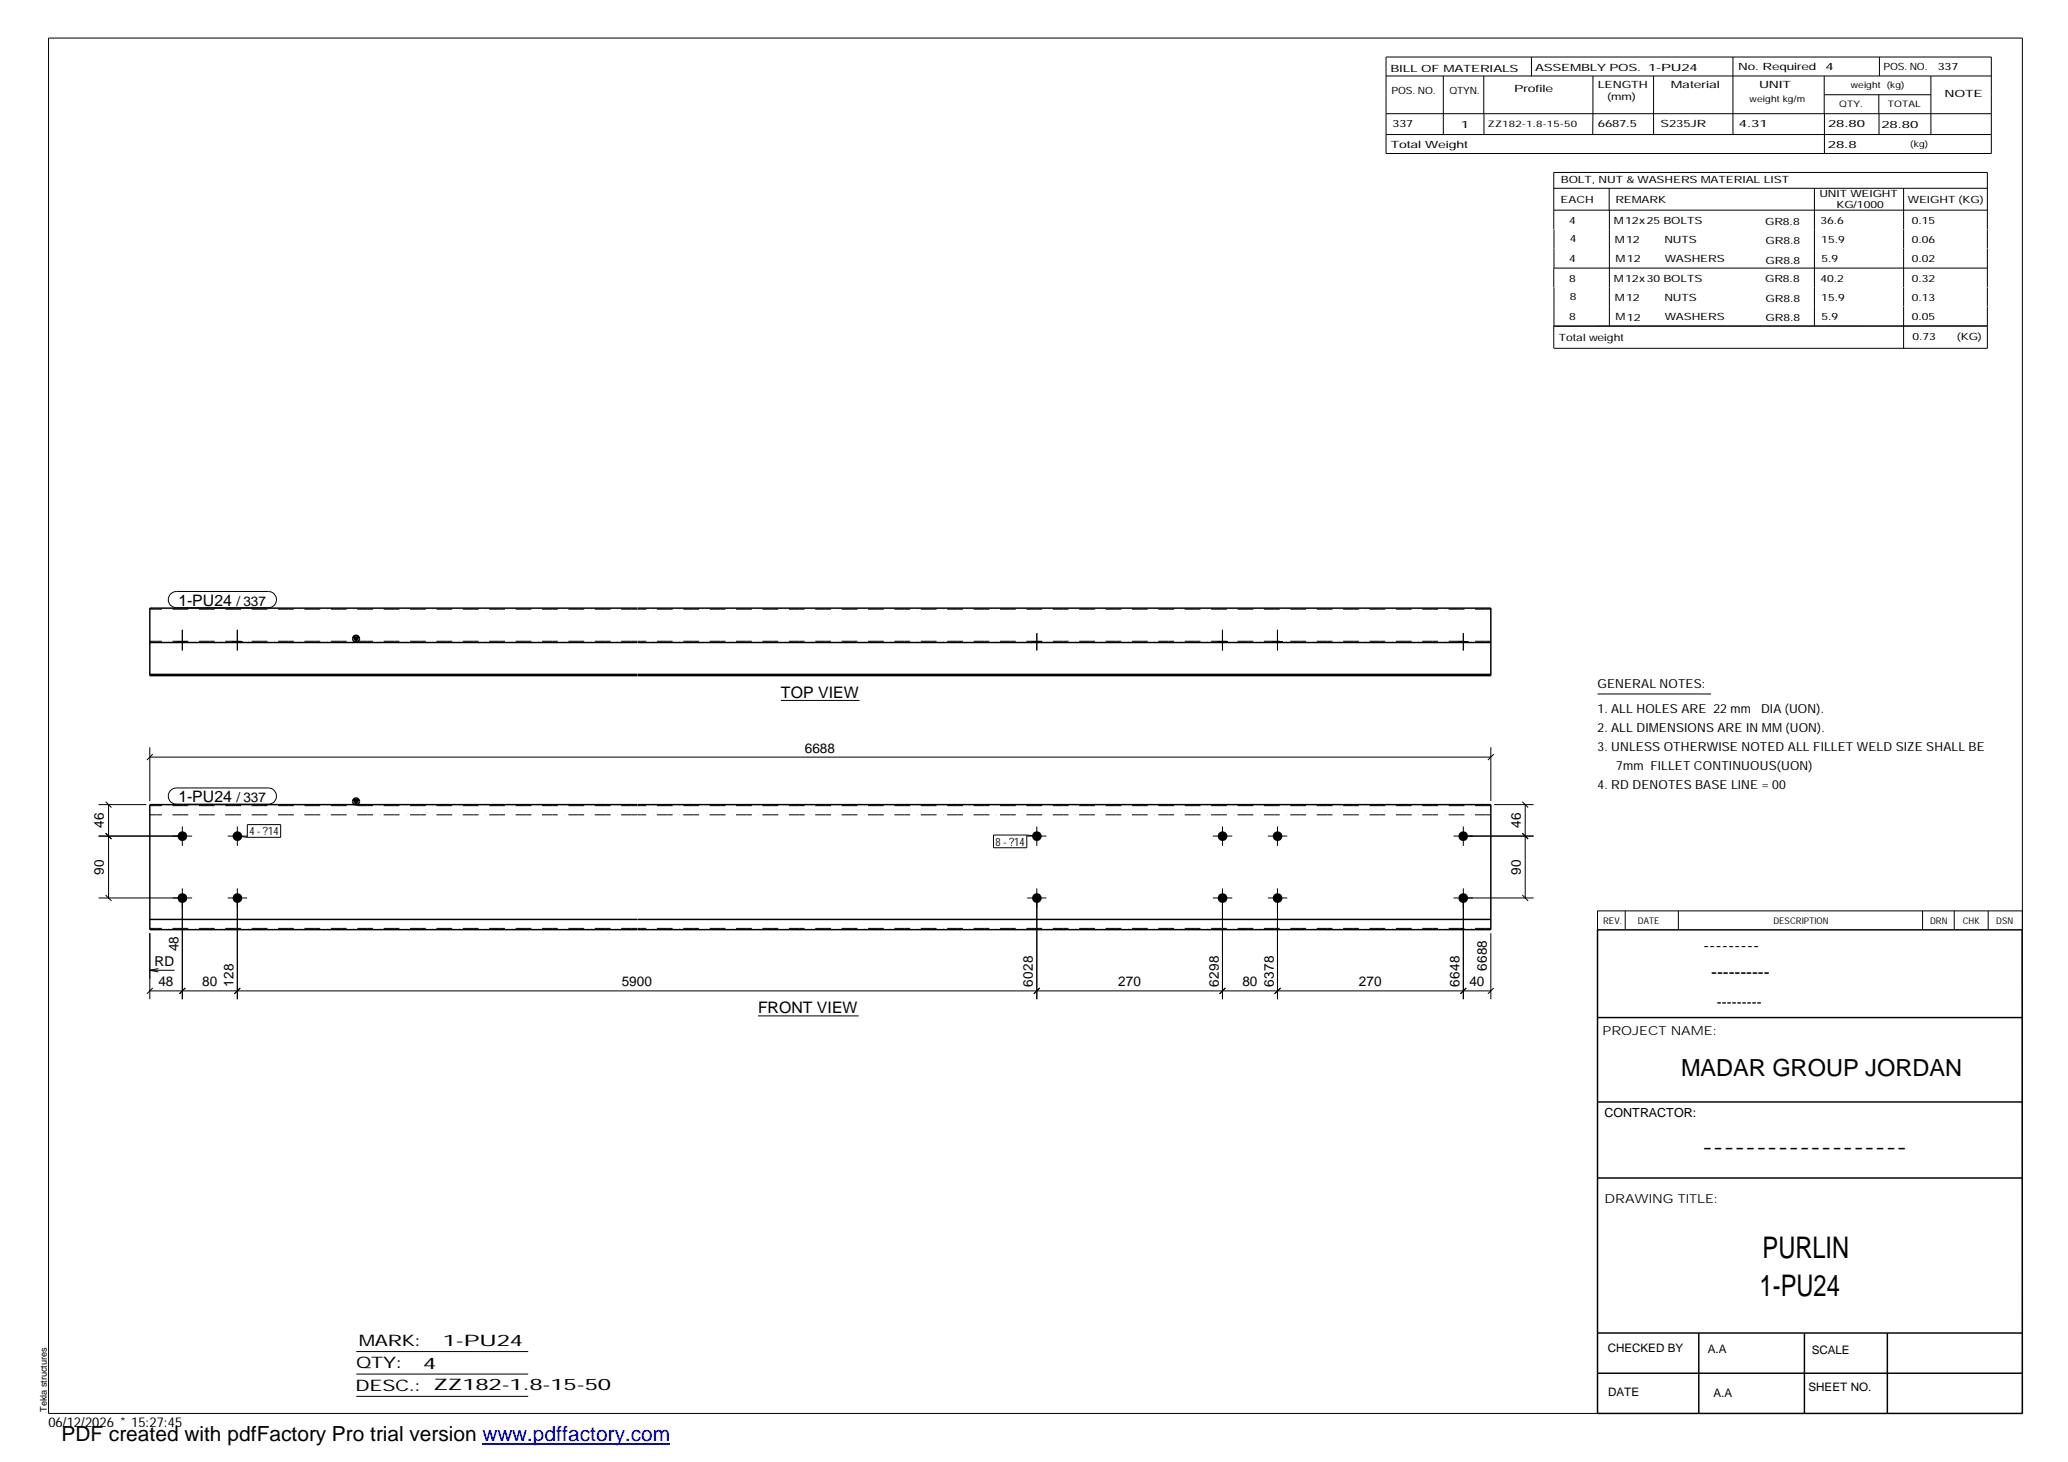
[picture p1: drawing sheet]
<svg xmlns="http://www.w3.org/2000/svg" width="420mm" height="297mm" viewBox="0 0 420 297" stroke-linecap="round" stroke-linejoin="round" font-family="sans-serif">
<g fill="#000">
<path d="M71.8 129.4h1.1l-.6 1zM71.8 162.5h1.1l-.6 1z"/>
<path d="M36.1 130.3h1.9v.2h-1.9z" fill-rule="evenodd"/>
<path d="M36.1 130.3h1.9v.2h-1.9z" fill-rule="evenodd"/>
<path d="M47.2 130.3h2v.2h-2z" fill-rule="evenodd"/>
<path d="M47.2 130.3h2v.2h-2z" fill-rule="evenodd"/>
<path d="M209.7 130.3h1.9v.2h-1.9z" fill-rule="evenodd"/>
<path d="M209.7 130.3h1.9v.2h-1.9z" fill-rule="evenodd"/>
<path d="M247.4 130.3h2v.2h-2z" fill-rule="evenodd"/>
<path d="M247.4 130.3h2v.2h-2z" fill-rule="evenodd"/>
<path d="M258.6 130.3h2v.2h-2z" fill-rule="evenodd"/>
<path d="M258.6 130.3h2v.2h-2z" fill-rule="evenodd"/>
<path d="M296.3 130.3h2v.2h-2z" fill-rule="evenodd"/>
<path d="M296.3 130.3h2v.2h-2z" fill-rule="evenodd"/>
<circle cx="37.1" cy="169.9" r=".98"/>
<circle cx="48.2" cy="169.9" r=".98"/>
<circle cx="210.7" cy="169.9" r=".98"/>
<circle cx="248.4" cy="169.9" r=".98"/>
<circle cx="259.6" cy="169.9" r=".98"/>
<circle cx="297.3" cy="169.9" r=".98"/>
<circle cx="37.1" cy="182.5" r=".99"/>
<circle cx="48.2" cy="182.5" r=".98"/>
<circle cx="210.7" cy="182.5" r=".99"/>
<circle cx="248.4" cy="182.5" r=".98"/>
<circle cx="259.6" cy="182.5" r=".98"/>
<circle cx="297.3" cy="182.5" r=".98"/>
</g>
<g fill="none" stroke="#000" stroke-width=".2">
<path d="M9.9 7.7h401v279.5h-401zM281.6 11.6h123v19.6h-123zM281.6 15.4h123M293.2 15.4v11.9M301.5 15.4v7.7M311.1 11.6v3.9M323.6 15.4v11.9M336 15.4v11.9M352.1 11.6v15.7M370.6 15.4v7.7M370.7 19.2h21.6M381.7 19.2v3.9"/>
<path d="M381.8 11.6v3.8M392.3 15.4v11.9M281.6 23.1h123M281.6 27.3h123M301.5 23.1v4.2M315.7 38.3h88.1M326.9 38.3v4.4M368.6 38.3v27.9M370.7 23.1v8.1M381.8 23.1v4.2M386.8 38.3v8.3M315.7 42.7h88.1"/>
<path d="M315.7 46.6v-11.6h88.1v11.6M315.7 54.5v3.9M315.7 54.5h88.1M315.7 46.6v7.9M315.7 58.4v7.8M327 42.7v23.5M386.8 46.6v3.9M386.8 50.6v7.7M386.8 58.4v3.9M403.8 46.6v3.9M403.8 50.6v7.7M403.8 58.4v3.9"/>
<path d="M386.8 62.3v8.5M403.8 62.3v8.5h-88.1M403.8 66.2h-88.1v4.5M34.7 120.7l.5-.4 .6-.1h18.7a1.65 1.65 0 0 1 1.7 1.6 1.65 1.65 0 0 1-1.7 1.7h-18.7a1.63 1.63 0 0 1-1.5-1 1.63 1.63 0 0 1 .4-1.8zM36.1 130.3v.2M37 128v4.2M38 130.3v.2M47.2 130.3v.2M48.2 128v4.2M49.2 130.3v.2M209.7 130.3v.2M210.7 128.6v3.6"/>
<path d="M211.6 130.3v.2M247.4 130.3v.2M248.4 128v4.2M249.4 130.3v.2M258.6 130.3v.2M259.5 128v4.2M260.6 130.3v.2M296.3 130.3v.2M297.3 128.6v3.6M298.3 130.3v.2M30.4 153.8h272.5M30.4 151.8v11"/>
<path d="M31 153.2l-1.2 1.2M158.7 142.3h15.9M302.9 151.8v11M303.5 153.2l-1.2 1.2M324.6 141h23M20 169.9h19M20 163.5h9.7M21.5 169.3l1.1 1.2M21.5 162.9l1.1 1.2M22.1 163.5v18.9M34.7 160.6l.5-.4 .6-.1h18.7a1.65 1.65 0 0 1 1.7 1.6 1.65 1.65 0 0 1-1.7 1.7h-18.7a1.63 1.63 0 0 1-1.5-1 1.63 1.63 0 0 1 .4-1.8zM37 167.9v4"/>
<path d="M46.3 169.9h3.9M48.2 167.9v4M48.2 169.9l2 .2M50.2 167.5h6.8v2.6h-6.8zM201.8 169.7h6.8v2.5h-6.8zM208.6 169.7l2.1 .2M208.7 169.9h3.9M210.7 167.9v4M246.4 169.9h4M248.4 167.9v4M257.6 169.9h3.9M259.5 167.9v4"/>
<path d="M295.3 169.9h16.3M297.3 167.9v4M303.6 163.5h8M309.3 169.3l1.2 1.2M309.3 162.9l1.2 1.2M309.9 163.5v18.9M20 182.4h19M21.5 181.8l1.1 1.2M30.4 189.6v13.4M30.4 197.1l1.8 .4M30.4 197.1h5.1M32.2 196.8l-1.8 .3"/>
<path d="M37 180.5v22.5M46.3 182.4h3.9M48.2 180.5v22.5M208.7 182.4h3.9M210.7 180.5v22.5M246.4 182.4h4M248.4 180.5v22.5M257.6 182.4h3.9M259.5 180.5v22.5M295.3 182.4h16.3M297.3 180.5v22.5M302.9 189.6v13.4"/>
<path d="M309.3 181.8l1.2 1.2M330.2 185.1v3.8M341 185.1v3.8M390.6 185.1v3.8M397 185.1v3.8M403.9 185.1v3.8M410.9 185.1h-86.3v3.8M30.4 201.3h272.5M31 200.7l-1.2 1.2M37.6 200.7l-1.2 1.2M48.8 200.7l-1.2 1.2M154 206.4h20.5"/>
<path d="M211.2 200.7l-1.1 1.2M249 200.7l-1.2 1.2M260.2 200.7l-1.2 1.2M297.9 200.7l-1.2 1.2M303.5 200.7l-1.2 1.2M72.4 274.6h34.9M72.4 279.2h34.9M72.4 283.7h34.9"/>
</g>
<g fill="none" stroke="#000" stroke-width=".3">
<path d="M30.4 137h99M30.4 130.5h99M71.8 129.4h1.1l-.6 1zM129.4 123.6h-99v13.7h99M129.5 123.6h173.4v13.7h-173.4M129.5 137h173.4M129.5 130.5h173.4M71.8 162.5h1.1l-.6 1zM129.4 163.5h-99v25.4h99M129.5 163.5h173.4v25.4h-173.4M30.4 186.8h99M129.5 186.8h173.4"/>
<path d="M324.6 188.9h86.3v98.3h-86.3zM324.6 206.7h86.3M324.6 239.3h86.3M324.6 223.9h86.3M324.6 270.8h86.3M324.6 279h86.3M345.1 270.8v16.4M366.6 270.8v16.4M383.5 270.8v16.4"/>
<circle cx="72.3" cy="129.8" r=".7"/>
<circle cx="72.3" cy="162.8" r=".7"/>
</g>
<path d="M129.4 123.8h-99M129.4 130.3h-99M302.9 123.8h-173.4M302.9 130.3h-173.4M129.4 165.6h-99M129.4 163.7h-99M302.9 165.6h-173.4M302.9 163.7h-173.4M129.4 188.6h-99M302.9 188.6h-173.4" fill="none" stroke="#000" stroke-width=".2" stroke-dasharray="1.1 0 2.1 .7 0 1.4" stroke-linecap="butt"/>
<path d="M98 293.3h38.2" fill="none" stroke="#00f" stroke-width=".3"/>
<g font-size="6.1">
<text x="358.1" y="255.5">PURLIN</text>
<text x="357.5" y="263.3">1-PU24</text>
</g>
<text font-size="4.8" x="341.5" y="218.6">MADAR GROUP JORDAN</text>
<text font-size="4.2" x="12.5" y="292.7">PDF created with pdfFactory Pro trial version www.pdffactory.com</text>
<g font-size="3.6">
<text x="346.1" y="193.2">---------</text>
<text x="347.7" y="198.6">----------</text>
<text x="345.8" y="234.2">-------------------</text>
</g>
<g font-size="3.2">
<text x="36.2" y="123">1-PU24</text>
<text x="158.7" y="141.8">TOP VIEW</text>
<text x="36.2" y="163">1-PU24</text>
<text x="154" y="205.9">FRONT VIEW</text>
<text x="72.9" y="273.5">MARK:</text>
<text x="90" y="273.5">1-PU24</text>
<text x="72.4" y="278">QTY:</text>
<text x="86" y="278.1">4</text>
<text x="72.2" y="282.6">DESC.:</text>
<text x="88.1" y="282.4">ZZ182-1.8-15-50</text>
</g>
<text font-size="3" x="348.8" y="204.5">---------</text>
<g font-size="2.8">
<text x="48" y="123">/ 337</text>
<text x="163.5" y="152.9">6688</text>
<text x="48" y="163">/ 337</text>
<text x="21.1" y="168.2" transform="rotate(-90 21.1 168.2)">46</text>
<text x="309" y="168.2" transform="rotate(-90 309 168.2)">46</text>
<text x="21.1" y="177.7" transform="rotate(-90 21.1 177.7)">90</text>
<text x="309" y="177.7" transform="rotate(-90 309 177.7)">90</text>
<text x="31.4" y="196.3">RD</text>
<text x="36.3" y="193.3" transform="rotate(-90 36.3 193.3)">48</text>
<text x="302.1" y="197.3" transform="rotate(-90 302.1 197.3)">6688</text>
<text x="32.2" y="200.4">48</text>
<text x="41.1" y="200.4">80</text>
<text x="47.5" y="200.4" transform="rotate(-90 47.5 200.4)">128</text>
<text x="126.3" y="200.4">5900</text>
<text x="209.8" y="200.4" transform="rotate(-90 209.8 200.4)">6028</text>
<text x="227.2" y="200.4">270</text>
<text x="247.6" y="200.4" transform="rotate(-90 247.6 200.4)">6298</text>
<text x="252.4" y="200.4">80</text>
<text x="258.8" y="200.4" transform="rotate(-90 258.8 200.4)">6378</text>
<text x="276.1" y="200.4">270</text>
<text x="296.5" y="200.4" transform="rotate(-90 296.5 200.4)">6648</text>
<text x="298.5" y="200.4">40</text>
<text x="9.8" y="290">06/12/2026 * 15:27:45</text>
</g>
<g font-size="2.5">
<text x="324.6" y="139.9">GENERAL NOTES:</text>
<text x="324.6" y="148.7">2. ALL DIMENSIONS ARE IN MM (UON).</text>
<text x="324.6" y="144.9">1. ALL HOLES ARE 22 mm</text>
<text x="357.8" y="144.9">DIA (UON).</text>
<text x="324.6" y="152.5">3. UNLESS OTHERWISE NOTED ALL FILLET WELD SIZE SHALL BE</text>
<text x="324.6" y="160.2">4. RD DENOTES BASE LINE = 00</text>
<text x="328.4" y="156.4">7mm FILLET CONTINUOUS(UON)</text>
<text x="325.6" y="210.3">PROJECT NAME:</text>
<text x="326" y="226.9">CONTRACTOR:</text>
<text x="326" y="244.4">DRAWING TITLE:</text>
</g>
<g font-size="2.4">
<text x="326.7" y="274.7">CHECKED BY</text>
<text x="347" y="275">A.A</text>
<text x="368.1" y="275.1">SCALE</text>
<text x="326.7" y="283.6">DATE</text>
<text x="348.1" y="283.9">A.A</text>
<text x="367.5" y="282.6">SHEET NO.</text>
</g>
<g font-size="2.3">
<text x="50.7" y="169.7">4 - ?14</text>
<text x="202.3" y="171.8">8 - ?14</text>
</g>
<g font-size="2">
<text x="282.5" y="14.6">BILL OF MATERIALS</text>
<text x="311.9" y="14.4">ASSEMBLY POS.</text>
<text x="324.6" y="17.9">LENGTH</text>
<text x="334.9" y="14.4">1-PU24</text>
<text x="339.5" y="17.9">Material</text>
<text x="353.1" y="14.2">No. Required</text>
<text x="357.4" y="17.9">UNIT</text>
<text x="370.9" y="14.2">4</text>
<text x="382.7" y="14.2">POS. NO.</text>
<text x="393.7" y="14.3">337</text>
<text x="282.7" y="19.1">POS. NO.</text>
<text x="294.5" y="19">QTYN.</text>
<text x="307.6" y="18.7">Profile</text>
<text x="326.5" y="20.4">(mm)</text>
<text x="395.1" y="19.6">NOTE</text>
<text x="282.9" y="25.8">337</text>
<text x="296.8" y="26">1</text>
<text x="324.7" y="25.9">6687.5</text>
<text x="337.4" y="25.9">S235JR</text>
<text x="353.3" y="25.9">4.31</text>
<text x="371.4" y="25.9">28.80</text>
<text x="382.3" y="25.9">28.80</text>
<text x="282.6" y="30.1">Total Weight</text>
<text x="371.4" y="30">28.8</text>
<text x="317.1" y="41.3">EACH</text>
<text x="317.1" y="37.2">BOLT, NUT &amp; WASHERS MATERIAL LIST</text>
<text x="328.2" y="41.3">REMARK</text>
<text x="369.7" y="40.1">UNIT WEIGHT</text>
<text x="387.6" y="41.2">WEIGHT (KG)</text>
<text x="318.8" y="45.4">4</text>
<text x="327.9" y="45.6">M12x25 BOLTS</text>
<text x="358.6" y="45.6">GR8.8</text>
<text x="369.9" y="45.5">36.6</text>
<text x="373.1" y="42.2">KG/1000</text>
<text x="388.4" y="45.5">0.15</text>
<text x="318.8" y="53.3">4</text>
<text x="318.9" y="49.2">4</text>
<text x="328.1" y="49.3">M12</text>
<text x="328.3" y="53.3">M12</text>
<text x="338.2" y="49.4">NUTS</text>
<text x="338.2" y="53.3">WASHERS</text>
<text x="358.7" y="49.6">GR8.8</text>
<text x="358.7" y="53.5">GR8.8</text>
<text x="370" y="49.3">15.9</text>
<text x="370.1" y="53.2">5.9</text>
<text x="388.4" y="49.4">0.06</text>
<text x="388.4" y="53.3">0.02</text>
<text x="318.8" y="57.2">8</text>
<text x="327.9" y="57.3">M12x30 BOLTS</text>
<text x="358.6" y="57.4">GR8.8</text>
<text x="369.9" y="57.3">40.2</text>
<text x="388.4" y="57.2">0.32</text>
<text x="318.8" y="65.1">8</text>
<text x="318.9" y="61">8</text>
<text x="328.1" y="61.2">M12</text>
<text x="328.3" y="65.1">M12</text>
<text x="338.2" y="61.2">NUTS</text>
<text x="338.2" y="65.1">WASHERS</text>
<text x="358.7" y="61.4">GR8.8</text>
<text x="358.7" y="65.3">GR8.8</text>
<text x="370" y="61.1">15.9</text>
<text x="370.1" y="65">5.9</text>
<text x="388.4" y="61.2">0.13</text>
<text x="388.4" y="65.1">0.05</text>
<text x="316.7" y="69.3">Total weight</text>
<text x="388.6" y="69.1">0.73</text>
<text x="397.6" y="69">(KG)</text>
</g>
<g font-size="1.9">
<text x="325.7" y="187.8">REV.</text>
<text x="332.8" y="187.6">DATE</text>
<text x="360.3" y="187.7">DESCRIPTION</text>
<text x="392.1" y="187.6">DRN</text>
<text x="398.8" y="187.6">CHK</text>
<text x="405.6" y="187.7">DSN</text>
<text x="9.5" y="286.8" transform="rotate(-90 9.5 286.8)">Tekla structures</text>
</g>
<g font-size="1.8">
<text x="376" y="17.9">weight (kg)</text>
<text x="355.5" y="20.7">weight kg/m</text>
<text x="373.6" y="21.7">QTY.</text>
<text x="383.5" y="21.8">TOTAL</text>
<text x="302.3" y="25.9">ZZ182-1.8-15-50</text>
<text x="388.1" y="29.8">(kg)</text>
</g>
</svg>
